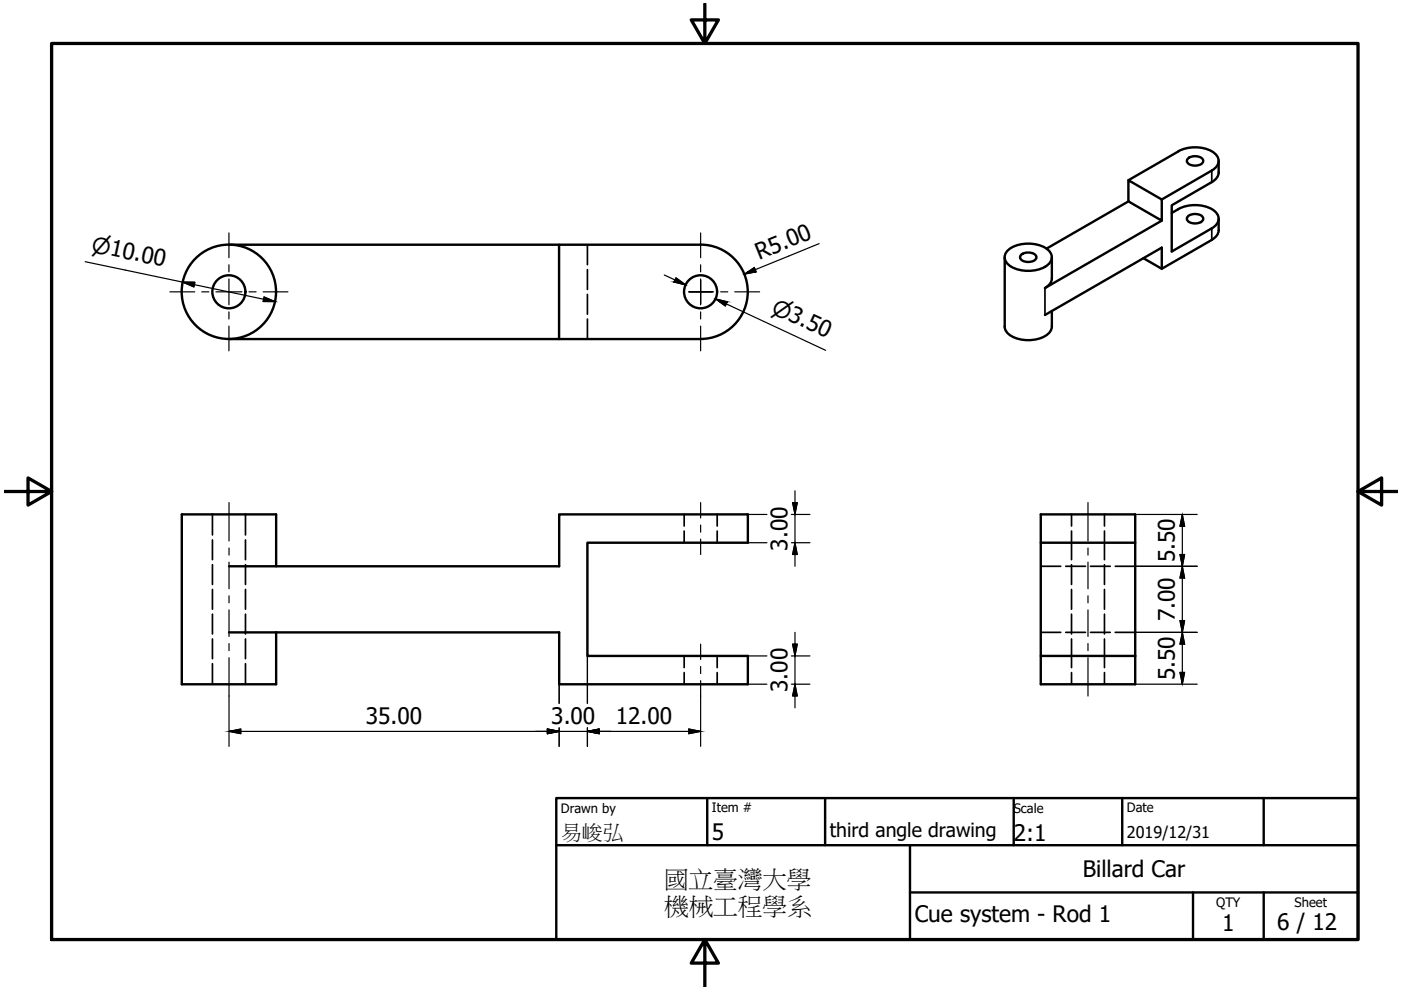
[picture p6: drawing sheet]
<svg xmlns="http://www.w3.org/2000/svg" width="297mm" height="210mm" viewBox="0 0 297 210" stroke-linecap="round" stroke-linejoin="round" font-family="sans-serif">
<!-- layer: Visible (ISO) -->
<g fill="none" stroke="#000" stroke-width=".51">
<path d="M249.8 32.1a7.5 7.5 0 0 1 7.8 .4 2.07 2.07 0 0 1-.7 3.7l-10.6 6.1v4.5l-7.1-4.1v-4.5l7.1 4.1M249.9 32.1l-10.7 6.1M251.8 33.7a2.28 2.28 0 0 1 3.3 .3 1.51 1.51 0 0 1-2 1.1 1.33 1.33 0 0 1-1.5-1.1zM258.4 34.1v2.5a2.42 2.42 0 0 1-1.5 2l-8.5 4.9v9.8l8.5-4.9a2.16 2.16 0 0 0 1.5-2 2.16 2.16 0 0 0-1.5-2.1 7.8 7.8 0 0 0-7.1 0M48.5 51.9h70M148.5 51.9a10 10 0 0 1 10 10 10 10 0 0 1-10 10M148.5 51.9h-30v20h30M213 54.6v14.6a3.4 3.4 0 0 0 3.1 2.7 6.7 6.7 0 0 0 6.5-1.5l.4-1.2v-3.3M213.8 53a7.4 7.4 0 0 1 8.4 0 2.07 2.07 0 0 1 .8 2 2.07 2.07 0 0 1-1.5 1.6 7.5 7.5 0 0 1-7.7-.5 1.94 1.94 0 0 1 0-3.1zM216.4 54.1a2.28 2.28 0 0 1 3.3 .3 1.51 1.51 0 0 1-2 1.1 1.33 1.33 0 0 1-1.4-1.1zM239.2 42.7l-17.3 10M246.3 46.8l-24.8 14.3a2.6 2.6 0 0 0 1.5-2.1v-4.4"/>
<path d="M246.3 57v-4.5l-24.7 14.3M249.9 44.3l-1.5 .9M251.8 45.9a2.28 2.28 0 0 1 3.3 .3 1.51 1.51 0 0 1-2 1.2 1.33 1.33 0 0 1-1.5-1.2zM256.9 50.9l-10.6 6.1-3.9-2.3M258.4 46.4v2.4a2.42 2.42 0 0 1-1.5 2M48.5 71.9h70M220.7 115.1h20v24h-20zM220.7 115.1v-6h20v6M48.6 120.1h70v-11h40v6h-34.1v24h34.1v6h-40v-11h-70M58.5 120.1v-11h-20v36h20v-11M220.7 139.1v6h20v-6"/>
<circle cx="48.5" cy="61.9" r="10"/>
<circle cx="48.5" cy="61.9" r="3.5"/>
<circle cx="148.5" cy="61.9" r="3.5"/>
</g>
<!-- layer: Hidden (ISO) -->
<g fill="none" stroke="#000" stroke-width=".36">
<path d="M124.5 51.9v4.2M124.5 57.2v4.2M124.5 62.4v4.2M124.5 67.7v4.2M45 109.1v4.3M45 114.5v4.2M45 119.7v4.2M52 109.1v4.3M52 114.5v4.2M52 119.7v4.2M145.1 109.1v2.4M145.1 112.6v2.5"/>
<path d="M152.1 109.1v2.4M152.1 112.6v2.5M227.2 109.1v2.4M227.2 112.6v6.1M227.2 119.7v4.2M234.2 109.1v2.4M234.2 112.6v6.1M234.2 119.7v4.2M45 125v4.2M45 130.2v4.2M45 135.5v4.2M52 125v4.2"/>
<path d="M52 130.2v4.2M52 135.5v4.2M145.1 139.1v2.4M152.1 139.1v2.4M220.7 120.1h4.2M220.7 134.1h4.2M226 120.1h4.1M226 134.1h4.1M227.2 125v4.2M227.2 130.2v4.2M227.2 135.5v6M231.2 120.1h4.2"/>
<path d="M231.2 134.1h4.2M234.2 125v4.2M234.2 130.2v4.2M234.2 135.5v6M236.5 120.1h4.2M236.5 134.1h4.2M45 140.7v4.4M52 140.7v4.4M145.1 142.6v2.5M152.1 142.6v2.5M227.2 142.6v2.5M234.2 142.6v2.5"/>
</g>
<!-- layer: Centerline (ISO) -->
<g fill="none" stroke="#000" stroke-width=".25">
<path d="M48.6 106.6v8.1M48.6 116.2v1.5M48.6 119.2v5.6M148.5 106.6v3.2M148.5 111.3v1.5M148.5 114.3v3.3M230.7 106.6v8.1M230.7 116.2v1.5M230.7 119.2v5.6M48.6 126.3v1.5M48.6 129.3v5.6M48.6 136.4v1.6"/>
<path d="M48.6 139.5v8.1M148.5 136.6v3.2M230.7 126.3v1.5M230.7 129.3v5.6M230.7 136.4v1.6M230.7 139.5v8.1M148.5 141.3v1.5M148.5 144.3v3.3"/>
</g>
<!-- layer: Center Mark (ISO) -->
<g fill="none" stroke="#000" stroke-width=".25">
<path d="M48.5 49.4v5.2M48.5 56.1v1.5M48.5 59.1v5.5M148.5 59.1v2.8h-2.4h2.4v-2.5M148.5 49.4v5.2M148.5 56.1v1.5M36 61.9h5.3M42.8 61.9h1.5M45.8 61.9h5.5M48.5 66.1v1.5M48.5 69.1v5.3M52.8 61.9h1.5"/>
<path d="M55.8 61.9h5.2M148.5 64.4v-2.5v2.7M148.5 66.1v1.5M148.5 69.1v5.3M151 61.9h-2.5h2.8M152.8 61.9h1.5M155.8 61.9h5.3"/>
</g>
<!-- layer: Visible Narrow (ISO) -->
<path d="M256.9 36.2v2.4M256.9 48.4v2.5M221.6 61.1v5.7" fill="none" stroke="#000" stroke-width=".36"/>
<!-- layer: Border (ISO) -->
<path d="M10.9 9.2h277v190h-277zM149.4 .8v8.4l-2.8-5h5.7l-2.9 5M1 104.2h9.9l-5-2.9v5.8l5-2.9M287.9 104.2l5 2.9v-5.8l-5 2.9h8.4M149.4 199.2l2.9 5h-5.7l2.8-5v10" fill="none" stroke="#000" stroke-width=".7"/>
<!-- layer: Title (ISO) -->
<path d="M117.9 169.2h170v30h-170zM117.9 179.2h170M149.9 169.2v10M174.9 169.2v10M192.9 179.2v20M214.9 169.2v10M237.9 169.2v10M267.9 169.2v10M192.9 189.2h95M252.9 189.2v10M267.9 189.2v10" fill="none" stroke="#000" stroke-width=".51"/>
<!-- layer: Dimension (ISO) -->
<g fill="none" stroke="#000" stroke-width=".25">
<path d="M18.1 55.5l20.7 4.3 2.3 1 .2-.9-2.5-.1 19.5 4.2-2.5-.1 .2-.9 2.3 1M140.8 58.3l4.6 2.1-2.5-.6 .4-.9 2.1 1.5M173.7 51.7l-15.9 6.4 2.1-1.4 .4 .9-2.5 .5M154 64.4l-2.3-1 2.5 .6-.4 .9-2.1-1.5 23.3 10.9M158.5 115.1h4.1M158.5 109.1h4.1M167.8 115.1h3.9M167.8 109.1h3.9M168.6 104.1v5l-.6-2.5h1l-.4 2.5v6l-.6 2.5h1l-.4-2.5v5M240.7 109.1h13.1M250.7 109.1l-.5 2.5h1l-.5-2.5v11l-.5-2.5h1l-1 5h1l-.5-2.5v14l-.5-2.5h1l-1 5h1l-.5-2.5v11l-.5-2.5h1l-.5 2.5M124.5 139.1v10"/>
<path d="M158.5 139.1h4.1M167.8 139.1h3.9M168.6 134.1v5l-.6-2.5h1l-.4 2.5v6l-.6 2.5h1l-.4-2.5v5M240.7 134.1h13.1M240.7 120.1h13.1M48.6 155.1l2.5 .5v-1l-2.5 .5h75.9l2.5 .5v-1l-2.5 .5h24M48.6 147.6v10.6M116.1 154.6l2.5 .5-2.5 .5zM116.1 155.1h2.5l-2.5 .5v-1l2.5 .5M118.6 145.1v4M118.6 154.3v3.9M124.5 154.3v3.9"/>
<path d="M146.1 154.6l2.4 .5-2.4 .5zM148.5 147.6v10.6M158.5 145.1h4.1M167.8 145.1h3.9M240.7 145.1h13.1"/>
</g>
<g fill="#000" stroke="#000" stroke-width=".21">
<path d="M168 106.6h1l-.4 2.5zM168.6 115.1l.4 2.5h-1zM250.2 117.6h1l-.5 2.5zM250.7 109.1l.5 2.5h-1zM168 136.6h1l-.4 2.5zM250.2 131.6h1l-.5 2.5zM250.7 134.1l.5 2.5h-1zM250.7 120.1l.5 2.5h-1zM168.6 145.1l.4 2.5h-1zM250.2 142.6h1l-.5 2.5z"/>
<path d="M38.8 59.8l2.5 .1zM38.8 59.9l2.3 .9 .2-.9z"/>
<path d="M143.3 58.9l1.2 .9h-1.6zM142.9 59.8l2.5 .6-.9-.6z"/>
<path d="M158.5 57.6l1.4-.9 .4 .9zM157.8 58.1l2.5-.5h-1.8z"/>
<path d="M56 63l2.3 .9h-2.5zM55.8 63.9l2.5 .1z"/>
<path d="M151.7 63.4l2.5 .6h-1.7zM152.5 64l1.3 .9 .4-.9z"/>
<path d="M48.6 155.1l2.5-.5v.5zM48.6 155.1l2.5 .5v-.5z"/>
<path d="M116.1 154.6l2.5 .5h-2.5zM116.1 155.1v.5l2.5-.5z"/>
<path d="M116.1 154.6l2.5 .5h-2.5zM116.1 155.1v.5l2.5-.5z"/>
<path d="M124.5 155.1l2.5-.5v.5zM124.5 155.1l2.5 .5v-.5z"/>
<path d="M124.5 155.1l2.5-.5v.5zM124.5 155.1l2.5 .5v-.5z"/>
<path d="M146.1 154.6l2.4 .5h-2.4zM146.1 155.1v.5l2.4-.5z"/>
</g>
<g font-size="5.2">
<text x="140.8" y="188.1">國立臺灣大學</text>
<text x="140.8" y="193.9">機械工程學系</text>
</g>
<g font-size="4.8">
<text x="161" y="55.1" transform="rotate(-22 161 55.1)">R5.00</text>
<text x="166.9" y="116.7" transform="rotate(-90 166.9 116.7)">3.00</text>
<text x="249.1" y="119.2" transform="rotate(-90 249.1 119.2)">5.50</text>
<text x="249.1" y="131.7" transform="rotate(-90 249.1 131.7)">7.00</text>
<text x="166.9" y="146.7" transform="rotate(-90 166.9 146.7)">3.00</text>
<text x="249.1" y="144.2" transform="rotate(-90 249.1 144.2)">5.50</text>
<text x="77.6" y="153.5">35.00</text>
<text x="116.9" y="153.5">3.00</text>
<text x="130.6" y="153.5">12.00</text>
<text x="150.9" y="178.1">5</text>
<text x="214.9" y="178.2">2:1</text>
<text x="229.6" y="186">Billard Car</text>
<text x="193.9" y="195.5">Cue system - Rod 1</text>
<text x="259.1" y="197.5">1</text>
<text x="270.8" y="197.2">6 / 12</text>
</g>
<g font-size="4.7">
<text x="19.2" y="53.4" transform="rotate(12 19.2 53.4)">⌀10.00</text>
<text x="163.3" y="66.3" transform="rotate(25 163.3 66.3)">⌀3.50</text>
</g>
<text font-size="4.5" x="118.9" y="177.8">易峻弘</text>
<text font-size="4.1" x="175.9" y="177.4">third angle drawing</text>
<text font-size="3.4" x="238.9" y="177.7">2019/12/31</text>
<g font-size="2.8">
<text x="118.9" y="172.3">Drawn by</text>
<text x="150.9" y="172.2">Item #</text>
<text x="214.9" y="172.3">Scale</text>
<text x="238.9" y="172.2">Date</text>
<text x="257.9" y="192.2">QTY</text>
<text x="274.5" y="192.3">Sheet</text>
</g>
</svg>
